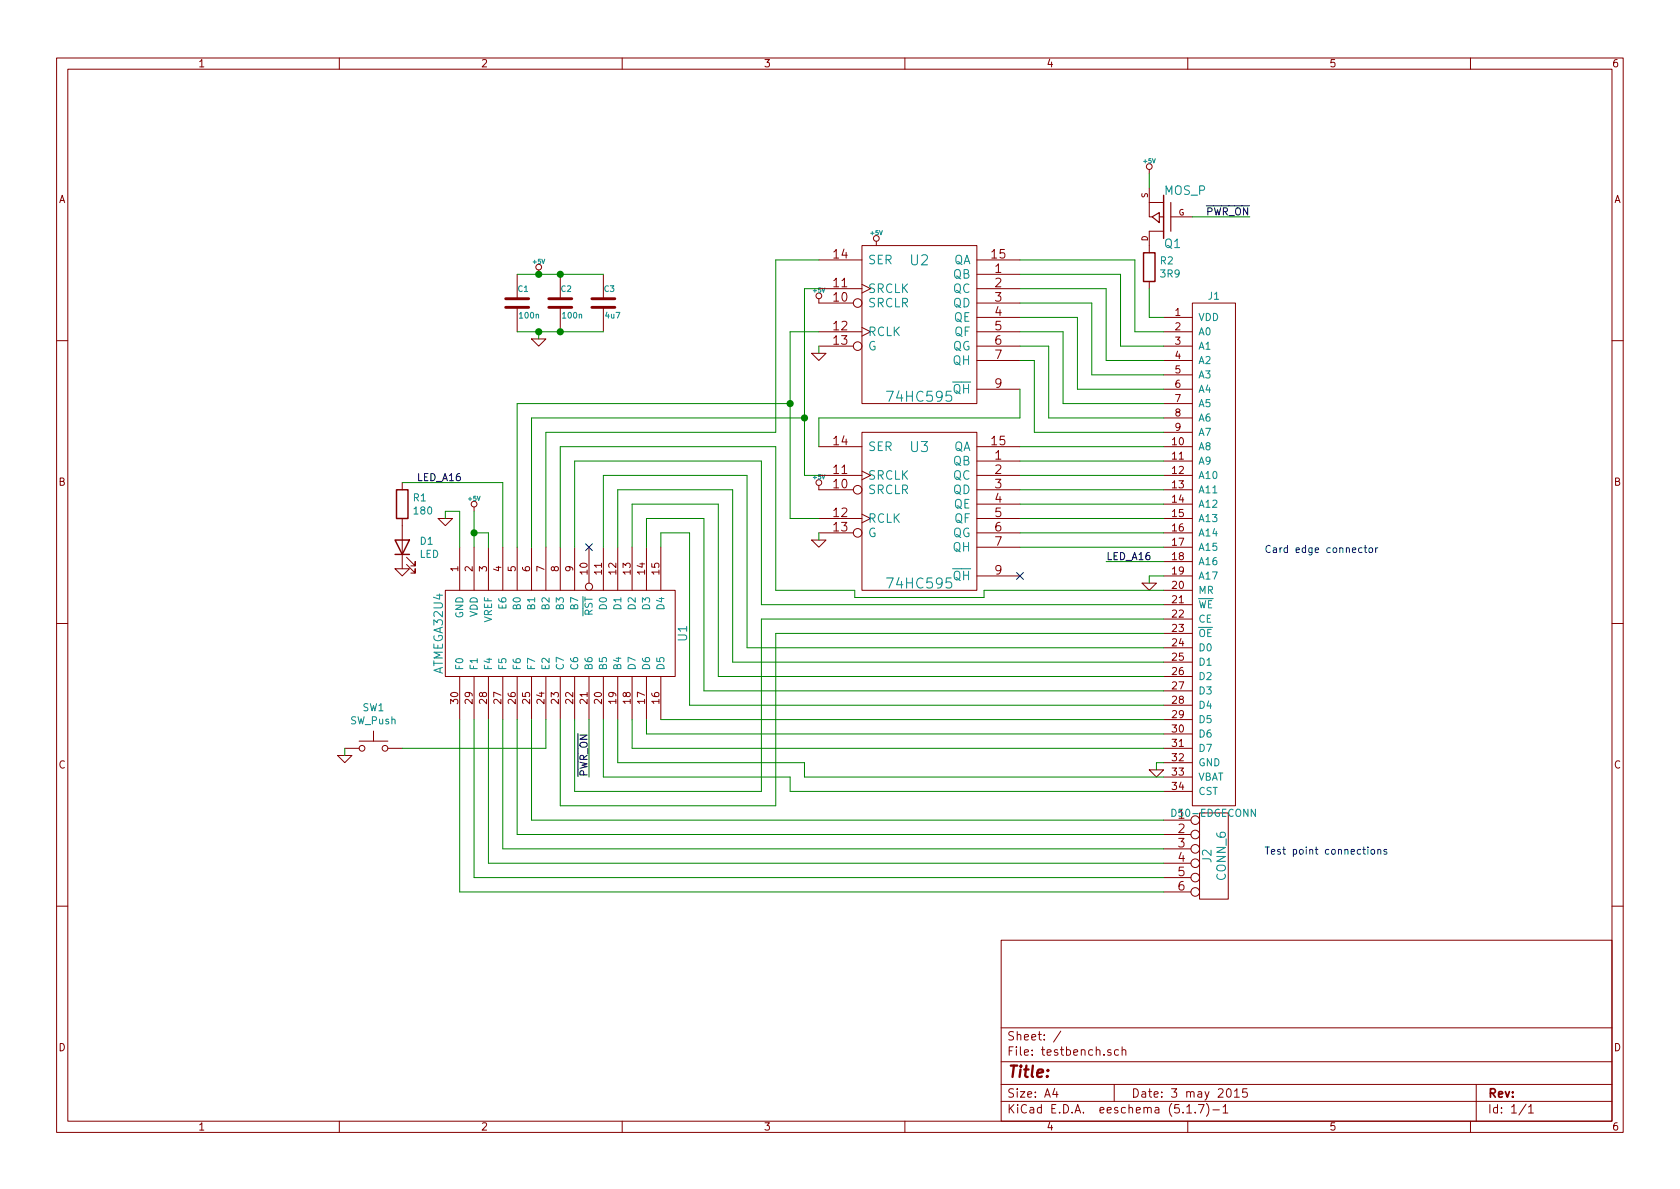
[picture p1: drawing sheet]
EESchema Schematic File Version 4
EELAYER 30 0
EELAYER END
$Descr A4 11693 8268
encoding utf-8
Sheet 1 1
Title ""
Date "3 may 2015"
Rev ""
Comp ""
Comment1 ""
Comment2 ""
Comment3 ""
Comment4 ""
$EndDescr
$Comp
L testbench:D50-EDGECONN J1
U 1 1
P 8450 3850
F 0 "J1" H 8450 5650 50  0000 C CNN
F 1 "D50-EDGECONN" H 8450 2050 50  0000 C CNN
F 2 "~" H 8450 3850 60  0000 C CNN
F 3 "~" H 8450 3850 60  0000 C CNN
	1    8450 3850
	-1   0    0    -1  
$EndComp
$Comp
L testbench:74HC595 U2
U 1 1
P 6400 2250
F 0 "U2" H 6400 2700 70  0000 C CNN
F 1 "74HC595" H 6400 1750 70  0000 C CNN
F 2 "~" H 6400 2250 60  0000 C CNN
F 3 "~" H 6400 2250 60  0000 C CNN
	1    6400 2250
	1    0    0    -1  
$EndComp
$Comp
L testbench:74HC595 U3
U 1 1
P 6400 3550
F 0 "U3" H 6400 4000 70  0000 C CNN
F 1 "74HC595" H 6400 3050 70  0000 C CNN
F 2 "~" H 6400 3550 60  0000 C CNN
F 3 "~" H 6400 3550 60  0000 C CNN
	1    6400 3550
	1    0    0    -1  
$EndComp
Wire Wire Line
	8100 2300 7900 2300
Wire Wire Line
	7900 2300 7900 1800
Wire Wire Line
	7900 1800 7100 1800
Wire Wire Line
	7100 1900 7800 1900
Wire Wire Line
	7800 1900 7800 2400
Wire Wire Line
	7800 2400 8100 2400
Wire Wire Line
	8100 2500 7700 2500
Wire Wire Line
	7700 2500 7700 2000
Wire Wire Line
	7700 2000 7100 2000
Wire Wire Line
	7100 2100 7600 2100
Wire Wire Line
	7600 2100 7600 2600
Wire Wire Line
	7600 2600 8100 2600
Wire Wire Line
	8100 2700 7500 2700
Wire Wire Line
	7500 2700 7500 2200
Wire Wire Line
	7500 2200 7100 2200
Wire Wire Line
	7100 2300 7400 2300
Wire Wire Line
	7400 2300 7400 2800
Wire Wire Line
	7400 2800 8100 2800
Wire Wire Line
	8100 2900 7300 2900
Wire Wire Line
	7300 2900 7300 2400
Wire Wire Line
	7300 2400 7100 2400
Wire Wire Line
	7100 2500 7200 2500
Wire Wire Line
	7200 2500 7200 3000
Wire Wire Line
	7200 3000 8100 3000
Wire Wire Line
	8100 3100 7100 3100
Wire Wire Line
	7100 3200 8100 3200
Wire Wire Line
	8100 3300 7100 3300
Wire Wire Line
	7100 3400 8100 3400
Wire Wire Line
	8100 3500 7100 3500
Wire Wire Line
	7100 3600 8100 3600
Wire Wire Line
	8100 3700 7100 3700
Wire Wire Line
	8100 3800 7100 3800
Wire Wire Line
	7100 2700 7100 2900
Wire Wire Line
	7100 2900 5700 2900
Wire Wire Line
	5700 2900 5700 3100
Wire Wire Line
	5100 4600 8100 4600
Wire Wire Line
	5000 4700 8100 4700
Wire Wire Line
	4900 4800 8100 4800
Wire Wire Line
	4800 4900 8100 4900
Wire Wire Line
	4600 5000 8100 5000
Wire Wire Line
	4500 5100 8100 5100
Wire Wire Line
	4400 5200 8100 5200
Wire Wire Line
	8100 5300 8050 5300
Wire Wire Line
	8050 5300 8050 5350
$Comp
L testbench:GND #PWR01
U 1 1
P 8050 5350
F 0 "#PWR01" H 8050 5350 30  0001 C CNN
F 1 "GND" H 8050 5280 30  0001 C CNN
F 2 "" H 8050 5350 60  0000 C CNN
F 3 "" H 8050 5350 60  0000 C CNN
	1    8050 5350
	1    0    0    -1  
$EndComp
$Comp
L testbench:GND #PWR02
U 1 1
P 8000 4050
F 0 "#PWR02" H 8000 4050 30  0001 C CNN
F 1 "GND" H 8000 3980 30  0001 C CNN
F 2 "" H 8000 4050 60  0000 C CNN
F 3 "" H 8000 4050 60  0000 C CNN
	1    8000 4050
	1    0    0    -1  
$EndComp
Wire Wire Line
	8100 2200 8000 2200
Wire Wire Line
	8000 2200 8000 2000
$Comp
L testbench:+5V #PWR03
U 1 1
P 8000 1200
F 0 "#PWR03" H 8000 1290 20  0001 C CNN
F 1 "+5V" H 8000 1290 30  0000 C CNN
F 2 "" H 8000 1200 60  0000 C CNN
F 3 "" H 8000 1200 60  0000 C CNN
	1    8000 1200
	1    0    0    -1  
$EndComp
$Comp
L testbench:CONN_6 J2
U 1 1
P 8450 5950
F 0 "J2" V 8400 5950 60  0000 C CNN
F 1 "CONN_6" V 8500 5950 60  0000 C CNN
F 2 "~" H 8450 5950 60  0000 C CNN
F 3 "~" H 8450 5950 60  0000 C CNN
	1    8450 5950
	1    0    0    -1  
$EndComp
Wire Wire Line
	3700 5700 8100 5700
Wire Wire Line
	3600 5800 8100 5800
Wire Wire Line
	3500 5900 8100 5900
Wire Wire Line
	3400 6000 8100 6000
Wire Wire Line
	3300 6100 8100 6100
Wire Wire Line
	3200 6200 8100 6200
Wire Wire Line
	5600 2900 3700 2900
Wire Wire Line
	5600 2000 5600 2900
Wire Wire Line
	5600 3300 5700 3300
Wire Wire Line
	5600 2000 5700 2000
Wire Wire Line
	3800 3000 5400 3000
Wire Wire Line
	5400 3000 5400 1800
Wire Wire Line
	5400 1800 5700 1800
Wire Wire Line
	3600 2800 5500 2800
Wire Wire Line
	5500 2300 5500 2800
Wire Wire Line
	5500 2300 5700 2300
Wire Wire Line
	5500 3600 5700 3600
Connection ~ 5500 2800
Wire Wire Line
	8100 4400 5400 4400
Wire Wire Line
	5400 4400 5400 5600
Wire Wire Line
	5400 5600 3900 5600
Wire Wire Line
	8100 4300 5300 4300
Wire Wire Line
	5300 4300 5300 5500
Wire Wire Line
	5300 5500 4000 5500
Wire Wire Line
	5300 4200 8100 4200
Wire Wire Line
	5300 4200 5300 3200
Wire Wire Line
	5300 3200 4000 3200
Wire Wire Line
	5400 4100 5950 4100
Wire Wire Line
	5400 4100 5400 3100
Wire Wire Line
	5400 3100 3900 3100
$Comp
L testbench:TINYMEGA U1
U 1 1
P 3900 4400
F 0 "U1" H 3900 3550 60  0000 C CNN
F 1 "ATMEGA32U4" H 3900 5250 60  0000 C CNN
F 2 "~" H 3900 4700 60  0000 C CNN
F 3 "~" H 3900 4700 60  0000 C CNN
	1    3900 4400
	0    -1   -1   0   
$EndComp
Wire Wire Line
	3200 6200 3200 5000
Wire Wire Line
	3300 6100 3300 5000
Wire Wire Line
	3400 6000 3400 5000
Wire Wire Line
	3500 5900 3500 5000
Wire Wire Line
	3600 5800 3600 5000
Wire Wire Line
	3700 5700 3700 5000
Wire Wire Line
	3600 2800 3600 3800
Wire Wire Line
	3700 2900 3700 3800
Wire Wire Line
	3800 3000 3800 3800
Wire Wire Line
	3900 3100 3900 3800
Wire Wire Line
	4000 3200 4000 3800
Wire Wire Line
	4000 5500 4000 5000
Wire Wire Line
	3900 5600 3900 5000
Connection ~ 5600 2900
Wire Wire Line
	5200 4500 8100 4500
Wire Wire Line
	4600 3800 4600 3700
Wire Wire Line
	4600 3700 4800 3700
Wire Wire Line
	4800 3700 4800 4900
Wire Wire Line
	4900 4800 4900 3600
Wire Wire Line
	4900 3600 4500 3600
Wire Wire Line
	4500 3600 4500 3800
Wire Wire Line
	4400 3800 4400 3500
Wire Wire Line
	4400 3500 5000 3500
Wire Wire Line
	5000 3500 5000 4700
Wire Wire Line
	5100 4600 5100 3400
Wire Wire Line
	5100 3400 4300 3400
Wire Wire Line
	4300 3400 4300 3800
Wire Wire Line
	4200 3800 4200 3300
Wire Wire Line
	4200 3300 5200 3300
Wire Wire Line
	5200 3300 5200 4500
Wire Wire Line
	4500 5000 4500 5100
Wire Wire Line
	4400 5200 4400 5000
$Comp
L testbench:+5V #PWR04
U 1 1
P 3300 3550
F 0 "#PWR04" H 3300 3640 20  0001 C CNN
F 1 "+5V" H 3300 3640 30  0000 C CNN
F 2 "" H 3300 3550 60  0000 C CNN
F 3 "" H 3300 3550 60  0000 C CNN
	1    3300 3550
	1    0    0    -1  
$EndComp
$Comp
L testbench:GND #PWR05
U 1 1
P 3100 3600
F 0 "#PWR05" H 3100 3600 30  0001 C CNN
F 1 "GND" H 3100 3530 30  0001 C CNN
F 2 "" H 3100 3600 60  0000 C CNN
F 3 "" H 3100 3600 60  0000 C CNN
	1    3100 3600
	1    0    0    -1  
$EndComp
Wire Wire Line
	3400 3700 3400 3800
$Comp
L testbench:+5V #PWR06
U 1 1
P 5700 2100
F 0 "#PWR06" H 5700 2190 20  0001 C CNN
F 1 "+5V" H 5700 2190 30  0000 C CNN
F 2 "" H 5700 2100 60  0000 C CNN
F 3 "" H 5700 2100 60  0000 C CNN
	1    5700 2100
	1    0    0    -1  
$EndComp
$Comp
L testbench:+5V #PWR07
U 1 1
P 5700 3400
F 0 "#PWR07" H 5700 3490 20  0001 C CNN
F 1 "+5V" H 5700 3490 30  0000 C CNN
F 2 "" H 5700 3400 60  0000 C CNN
F 3 "" H 5700 3400 60  0000 C CNN
	1    5700 3400
	1    0    0    -1  
$EndComp
$Comp
L testbench:GND #PWR08
U 1 1
P 5700 3750
F 0 "#PWR08" H 5700 3750 30  0001 C CNN
F 1 "GND" H 5700 3680 30  0001 C CNN
F 2 "" H 5700 3750 60  0000 C CNN
F 3 "" H 5700 3750 60  0000 C CNN
	1    5700 3750
	1    0    0    -1  
$EndComp
$Comp
L testbench:GND #PWR09
U 1 1
P 5700 2450
F 0 "#PWR09" H 5700 2450 30  0001 C CNN
F 1 "GND" H 5700 2380 30  0001 C CNN
F 2 "" H 5700 2450 60  0000 C CNN
F 3 "" H 5700 2450 60  0000 C CNN
	1    5700 2450
	1    0    0    -1  
$EndComp
Wire Wire Line
	5700 2450 5700 2400
Wire Wire Line
	5700 3700 5700 3750
Wire Wire Line
	6850 4100 8100 4100
Wire Wire Line
	4300 5300 5600 5300
Wire Wire Line
	5600 5300 5600 5400
Wire Wire Line
	5600 5400 8100 5400
Wire Wire Line
	8100 5500 5500 5500
Wire Wire Line
	5500 5500 5500 5400
Wire Wire Line
	5500 5400 4200 5400
Wire Wire Line
	5950 4100 5950 4150
Wire Wire Line
	6850 4150 6850 4100
Wire Wire Line
	5950 4150 6850 4150
NoConn ~ 7100 4000
NoConn ~ 4100 3800
$Comp
L testbench:+5V #PWR010
U 1 1
P 6100 1700
F 0 "#PWR010" H 6100 1790 20  0001 C CNN
F 1 "+5V" H 6100 1790 30  0000 C CNN
F 2 "" H 6100 1700 60  0000 C CNN
F 3 "" H 6100 1700 60  0000 C CNN
	1    6100 1700
	1    0    0    -1  
$EndComp
$Comp
L testbench:MOS_P Q1
U 1 1
P 8100 1500
F 0 "Q1" H 8100 1690 60  0000 R CNN
F 1 "MOS_P" H 8100 1320 60  0000 R CNN
F 2 "~" H 8100 1500 60  0000 C CNN
F 3 "~" H 8100 1500 60  0000 C CNN
	1    8100 1500
	-1   0    0    1   
$EndComp
Wire Wire Line
	8000 1300 8000 1200
Wire Wire Line
	4200 5400 4200 5000
Wire Wire Line
	4300 5300 4300 5000
$Comp
L testbench:C C1
U 1 1
P 3600 2100
F 0 "C1" H 3600 2200 40  0000 L CNN
F 1 "100n" H 3606 2015 40  0000 L CNN
F 2 "~" H 3638 1950 30  0000 C CNN
F 3 "~" H 3600 2100 60  0000 C CNN
	1    3600 2100
	1    0    0    -1  
$EndComp
$Comp
L testbench:C C2
U 1 1
P 3900 2100
F 0 "C2" H 3900 2200 40  0000 L CNN
F 1 "100n" H 3906 2015 40  0000 L CNN
F 2 "~" H 3938 1950 30  0000 C CNN
F 3 "~" H 3900 2100 60  0000 C CNN
	1    3900 2100
	1    0    0    -1  
$EndComp
Wire Wire Line
	3600 1900 3750 1900
Wire Wire Line
	3600 2300 3750 2300
$Comp
L testbench:+5V #PWR011
U 1 1
P 3750 1900
F 0 "#PWR011" H 3750 1990 20  0001 C CNN
F 1 "+5V" H 3750 1990 30  0000 C CNN
F 2 "" H 3750 1900 60  0000 C CNN
F 3 "" H 3750 1900 60  0000 C CNN
	1    3750 1900
	1    0    0    -1  
$EndComp
$Comp
L testbench:GND #PWR012
U 1 1
P 3750 2350
F 0 "#PWR012" H 3750 2350 30  0001 C CNN
F 1 "GND" H 3750 2280 30  0001 C CNN
F 2 "" H 3750 2350 60  0000 C CNN
F 3 "" H 3750 2350 60  0000 C CNN
	1    3750 2350
	1    0    0    -1  
$EndComp
Wire Wire Line
	3750 2350 3750 2300
Connection ~ 3750 2300
Connection ~ 3750 1900
$Comp
L testbench:C C3
U 1 1
P 4200 2100
F 0 "C3" H 4200 2200 40  0000 L CNN
F 1 "4u7" H 4206 2015 40  0000 L CNN
F 2 "~" H 4238 1950 30  0000 C CNN
F 3 "~" H 4200 2100 60  0000 C CNN
	1    4200 2100
	1    0    0    -1  
$EndComp
Connection ~ 3900 1900
Connection ~ 3900 2300
Connection ~ 3300 3700
Wire Wire Line
	3300 3550 3300 3700
Wire Wire Line
	3300 3700 3400 3700
Wire Wire Line
	3200 3550 3100 3550
Wire Wire Line
	3100 3550 3100 3600
Wire Wire Line
	5500 2800 5500 3600
Wire Wire Line
	5600 2900 5600 3300
Wire Wire Line
	3750 2300 3900 2300
Wire Wire Line
	3750 1900 3900 1900
Wire Wire Line
	3900 1900 4200 1900
Wire Wire Line
	3900 2300 4200 2300
Wire Wire Line
	3300 3700 3300 3800
Wire Wire Line
	3200 3550 3200 3800
Wire Wire Line
	8100 4000 8000 4000
Wire Wire Line
	8000 4000 8000 4050
Wire Wire Line
	8100 3900 7700 3900
Text Label 7700 3900 0    50   ~ 0
LED_A16
Text Label 2900 3350 0    50   ~ 0
LED_A16
Wire Wire Line
	3800 5000 3800 5200
Wire Wire Line
	3800 5200 2800 5200
$Comp
L testbench:SW_Push SW1
U 1 1
P 2600 5200
F 0 "SW1" H 2600 5485 50  0000 C CNN
F 1 "SW_Push" H 2600 5394 50  0000 C CNN
F 2 "" H 2600 5400 50  0001 C CNN
F 3 "~" H 2600 5400 50  0001 C CNN
	1    2600 5200
	1    0    0    -1  
$EndComp
$Comp
L testbench:GND #PWR?
U 1 1
P 2400 5250
F 0 "#PWR?" H 2400 5250 30  0001 C CNN
F 1 "GND" H 2400 5180 30  0001 C CNN
F 2 "" H 2400 5250 60  0000 C CNN
F 3 "" H 2400 5250 60  0000 C CNN
	1    2400 5250
	1    0    0    -1  
$EndComp
Wire Wire Line
	2400 5250 2400 5200
$Comp
L testbench:LED D1
U 1 1
P 2800 3800
F 0 "D1" V 2839 3682 50  0000 R CNN
F 1 "LED" V 2748 3682 50  0000 R CNN
F 2 "" H 2800 3800 50  0001 C CNN
F 3 "~" H 2800 3800 50  0001 C CNN
	1    2800 3800
	0    -1   -1   0   
$EndComp
$Comp
L testbench:GND #PWR?
U 1 1
P 2800 3950
F 0 "#PWR?" H 2800 3950 30  0001 C CNN
F 1 "GND" H 2800 3880 30  0001 C CNN
F 2 "" H 2800 3950 60  0000 C CNN
F 3 "" H 2800 3950 60  0000 C CNN
	1    2800 3950
	1    0    0    -1  
$EndComp
$Comp
L testbench:R R1
U 1 1
P 2800 3500
F 0 "R1" H 2870 3546 50  0000 L CNN
F 1 "180" H 2870 3455 50  0000 L CNN
F 2 "" V 2730 3500 50  0001 C CNN
F 3 "~" H 2800 3500 50  0001 C CNN
	1    2800 3500
	1    0    0    -1  
$EndComp
Wire Wire Line
	4100 5000 4100 5400
Text Label 4100 5400 1    50   ~ 0
~PWR_ON
Text Label 8700 1500 2    50   ~ 0
~PWR_ON
Wire Wire Line
	8300 1500 8700 1500
Wire Wire Line
	3500 3800 3500 3350
Wire Wire Line
	3500 3350 2800 3350
Text Notes 8800 5950 0    50   ~ 0
Test point connections
Text Notes 8800 3850 0    50   ~ 0
Card edge connector
$Comp
L testbench:R R2
U 1 1
P 8000 1850
F 0 "R2" H 8070 1896 50  0000 L CNN
F 1 "3R9" H 8070 1805 50  0000 L CNN
F 2 "" V 7930 1850 50  0001 C CNN
F 3 "~" H 8000 1850 50  0001 C CNN
	1    8000 1850
	1    0    0    -1  
$EndComp
$EndSCHEMATC
